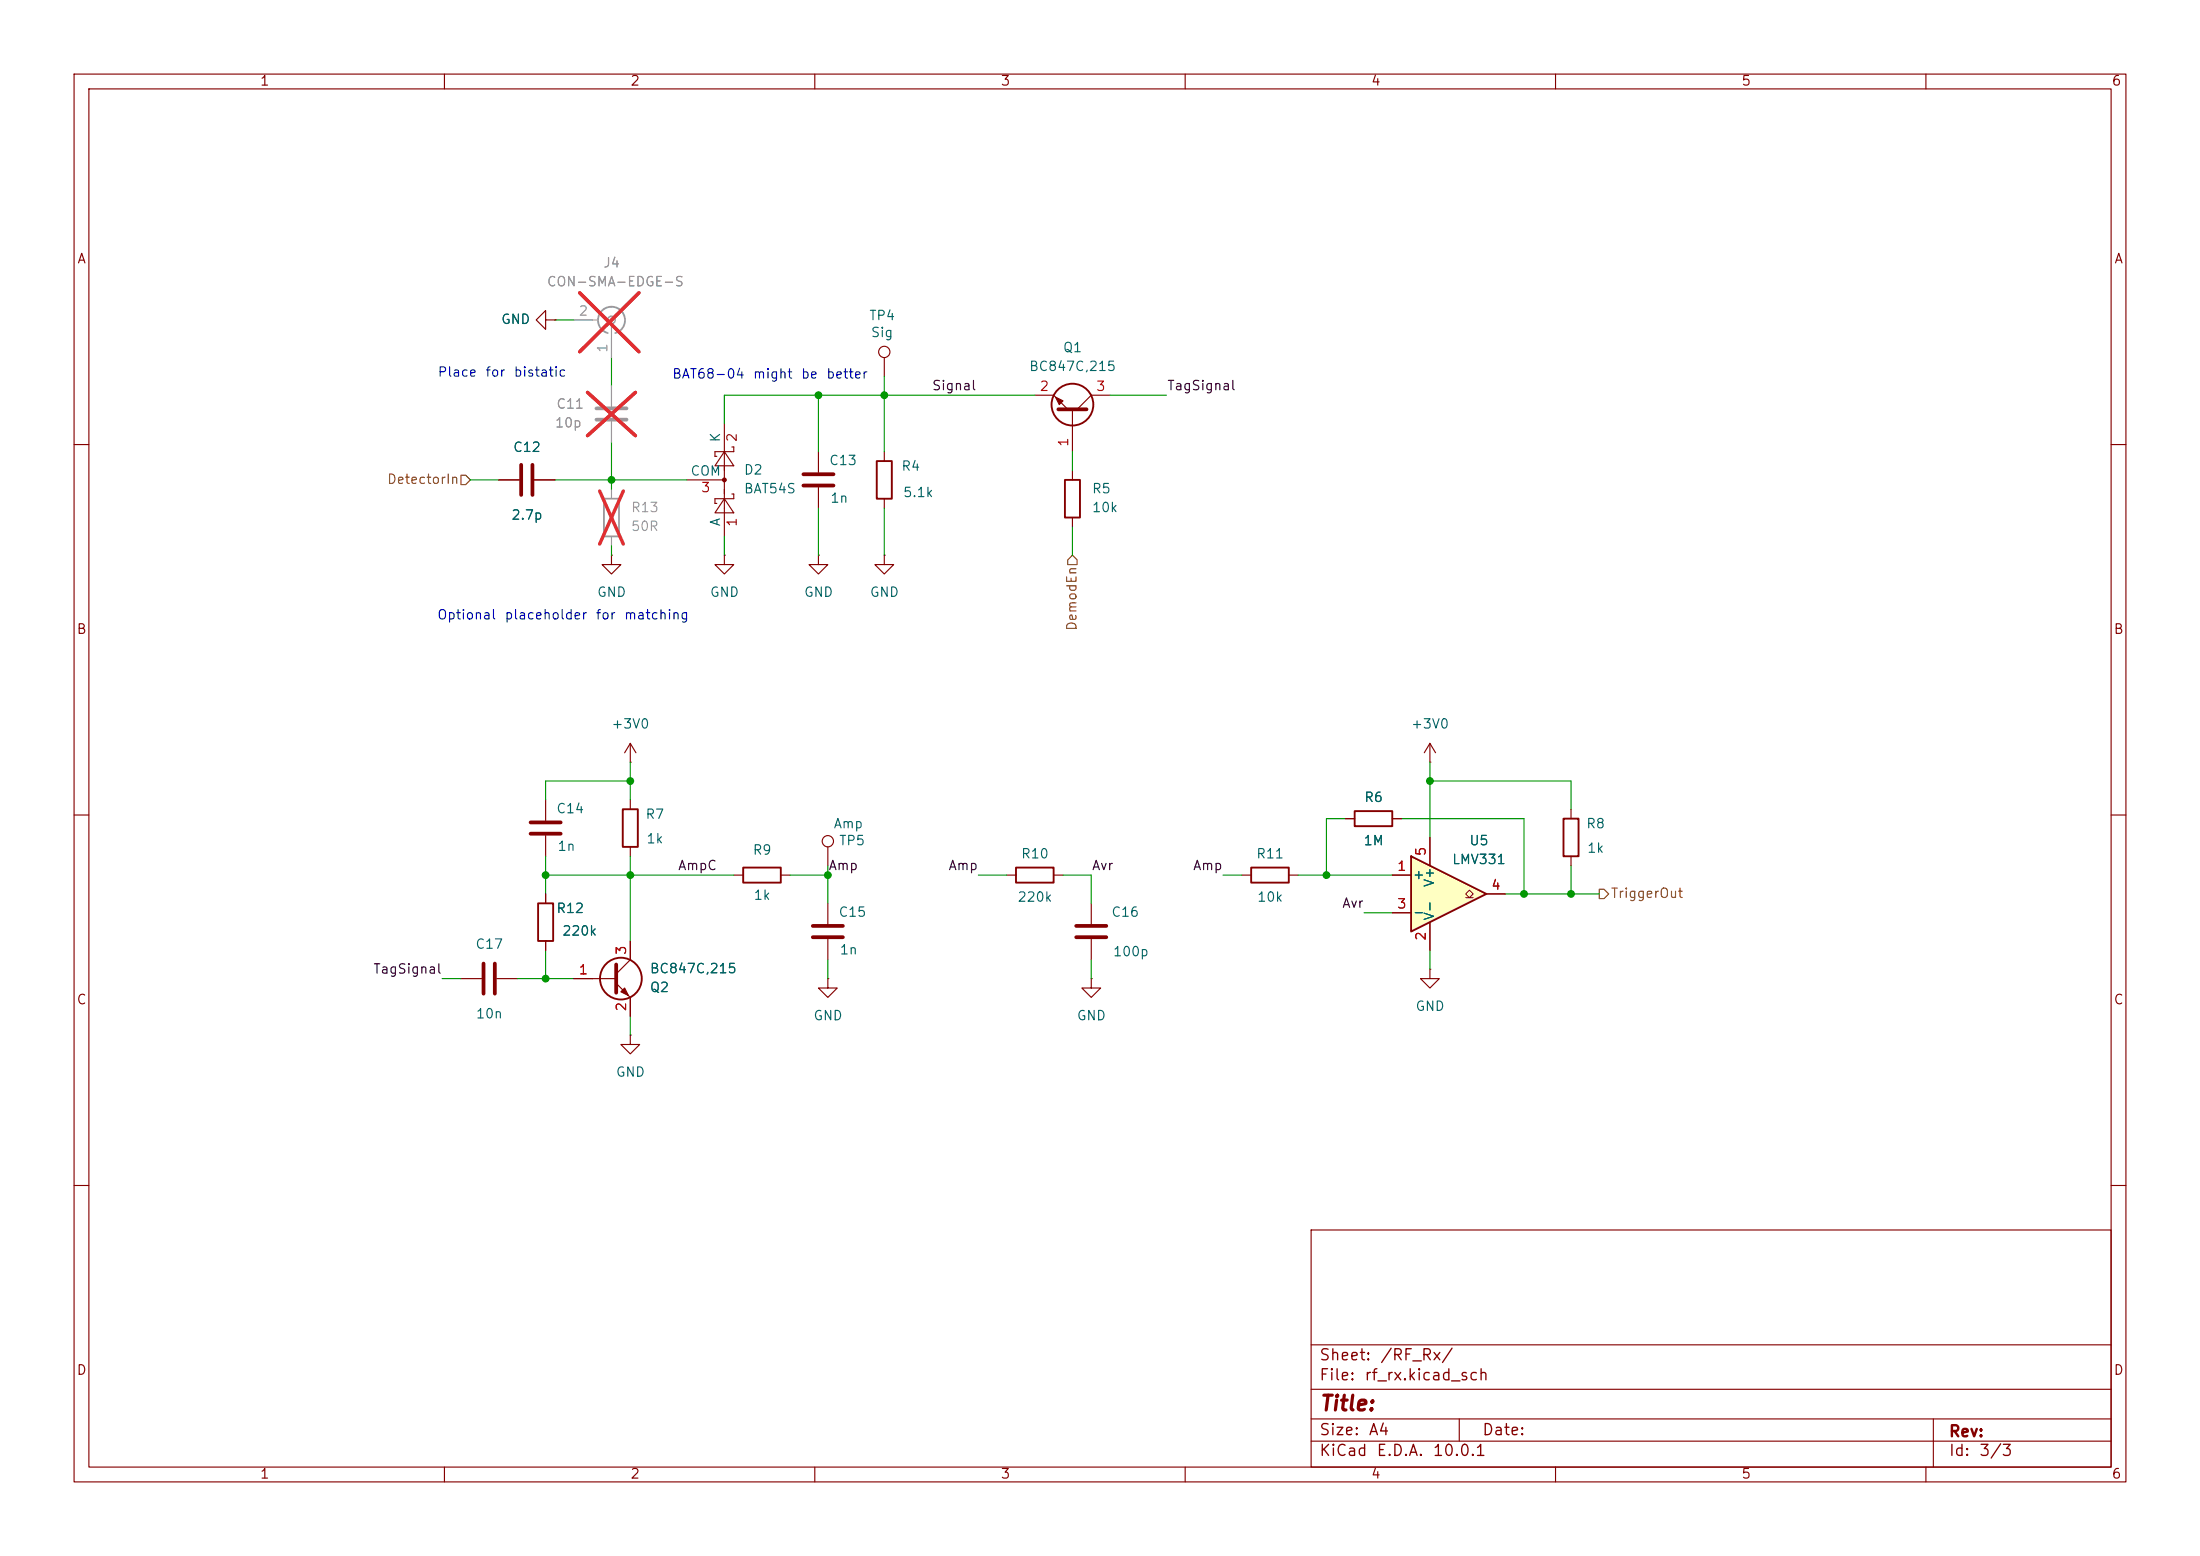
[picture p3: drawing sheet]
<svg xmlns="http://www.w3.org/2000/svg" width="297mm" height="210mm" viewBox="0 0 297 210" stroke-linecap="round" stroke-linejoin="round" font-family="sans-serif">
<g fill="none" stroke="#840000" stroke-width=".15">
<path d="M10 10h277v190h-277zM12 12h273v186h-273zM60 10v2M110 10v2M160 10v2M210 10v2M260 10v2M73.7 43.2v1.3l-1.3-1.3 1.3-1.3v1.3h1.2M74.9 43.2h.1M97.8 57.2v15.2M119.4 48.3v2.5M139.7 53.3h2.5l1.9 1.9"/>
<path d="M144.8 55.2v5.8M149.9 53.3h-2.6l-1.9 1.9M10 60h2M67.3 64.8h2.8M72.1 64.8h2.8M82.5 74.9v1.3h-1.2l1.2 1.3 1.3-1.3h-1.3M82.5 74.9h.1M92.7 64.8h5.1M97.8 67.3l1.3 1.9h-2.6zM97.8 61l1.3 1.9h-2.6zM97.8 74.9v1.3h-1.3l1.3 1.3 1.3-1.3h-1.3M97.8 74.9h.1"/>
<path d="M98.8 66.7h.3v.6h-2.6v.6h.3M98.8 60.3h.3v.7h-2.6v.6h.3M110.5 74.9v1.3h1.3l-1.3 1.3-1.3-1.3h1.3M110.5 74.9h.1M110.5 61v2.8M110.5 65.8v2.8M119.4 74.9v1.3h1.2l-1.2 1.3-1.3-1.3h1.3M119.4 74.9h.1M119.4 61v1.2M119.4 67.3v1.3M144.8 63.5v1.3M144.8 69.9v1.2"/>
<path d="M285 60h2M10 110h2M73.7 108v2.7M73.7 112.8v2.8M85.1 102.9h.1M85.1 100.3v2.6M85.1 108v1.2M85.1 114.3v1.3M85.1 100.3l-.8 1.3M85.1 100.3l.8 1.3M99.1 118.1h1.2M105.4 118.1h1.3"/>
<path d="M111.8 114.3v2.5M135.9 118.1h1.3M142.2 118.1h1.3M167.6 118.1h1.3M174 118.1h1.3M181.6 110.5h1.3M188 110.5h1.2M193 102.9h.1M193 100.3l-.7 1.3M193 100.3l.8 1.3M193 100.3v2.6M212.1 109.2v1.3"/>
<path d="M212.1 115.6v1.2M285 110h2M62.2 132.1h2.8M67.1 132.1h2.7M73.7 120.7v1.2M73.7 127v1.3M77.5 132.1h5.7M83.2 132.7l1.9 1.9v2.6M85.1 139.7v1.3h1.3l-1.3 1.2-1.3-1.2h1.3M85.1 139.7h.1M85.1 127v2.5l-1.9 1.9M111.8 132.1v1.3h1.2l-1.2 1.2-1.3-1.2h1.3"/>
<path d="M111.8 132.1h.1M111.8 121.9v2.8M111.8 126.7v2.8M147.3 132.1v1.3h1.3l-1.3 1.2-1.3-1.2h1.3M147.3 132.1h.1M147.3 121.9v2.8M147.3 126.7v2.8M193 130.8v1.3h1.3l-1.3 1.3-1.2-1.3h1.2M193 130.8h.1M10 160h2M177 166h108v32h-108zM285 160h2"/>
<path d="M60 198v2M110 198v2M160 198v2M177 194.5h108M177 191.5h108M177 187.5h108M177 181.5h108M197 191.5v3M210 198v2M260 198v2M261 191.5v6.5"/>
<circle cx="119.4" cy="47.5" r=".76"/>
<circle cx="111.8" cy="113.5" r=".76"/>
</g>
<g fill="none" stroke="#840000" stroke-width=".25">
<path d="M118.4 62.2h2v5.1h-2zM143.8 64.8h2v5.1h-2zM84.1 109.2h2v5.1h-2zM100.3 117.1h5.1v2h-5.1zM137.2 117.1h5v2h-5zM168.9 117.1h5.1v2h-5.1zM182.9 109.5h5.1v2h-5.1zM211.1 110.5h2v5.1h-2zM72.6 121.9h2.1v5.1h-2.1z"/>
<circle cx="144.8" cy="54.6" r="2.82"/>
<circle cx="83.8" cy="132.1" r="2.82"/>
</g>
<g fill="none" stroke="#840000" stroke-width=".51">
<path d="M142.9 55.2h3.8M70.4 62.7v4.1M71.9 62.7v4.1M108.5 64h4M108.5 65.5h4M71.6 111h4.1M71.6 112.5h4.1M65.3 130v4.1M66.8 130v4.1M83.2 130.2v3.8M109.7 125h4.1M109.7 126.5h4.1"/>
<path d="M145.3 125h4.1M145.3 126.5h4.1"/>
</g>
<path d="M80.5 55.1h4.1M80.5 56.6h4.1" fill="none" stroke="#a1a1a1" stroke-width=".51"/>
<path d="M77.5 43.2h3.3M82.5 43.7v4.6M82.5 52.1v2.8M82.5 56.9v2.8M82.5 66v1.3M82.5 72.4v1.3" fill="none" stroke="#a1a1a1" stroke-width=".15"/>
<path d="M78.3 39.5l8 8M86.3 39.5l-8 8M79.3 53l6.5 5.8M85.8 53l-6.5 5.8M80.9 66.3l3.3 7.1M84.2 66.3l-3.3 7.1" fill="none" stroke="#e12e31" stroke-width=".46"/>
<path d="M82 44.9a1.81 1.81 0 0 1-.9-2.7 1.81 1.81 0 0 1 3 0 1.81 1.81 0 0 1-1 2.8M81.5 67.3h2.1v5.1h-2.1z" fill="none" stroke="#a1a1a1" stroke-width=".25"/>
<circle cx="82.6" cy="43.2" r=".51" fill="none" stroke="#a1a1a1" stroke-width=".2"/>
<g fill="#840000" stroke="#840000" stroke-width=".15">
<path d="M84.3 133.4l.5 1-1-.5z"/>
<path d="M142.5 53.6l1 .5-.5 .5z"/>
<circle cx="97.8" cy="64.8" r=".25"/>
</g>
<path d="M190.5 115.6l10.2 5.1-10.2 5z" fill="#ffffc2"/>
<path d="M190.5 115.6l10.2 5.1-10.2 5z" fill="none" stroke="#840000" stroke-width=".25"/>
<path d="M197.9 121.2h.5l-.5-.5 .5-.6 .5 .6-.5 .5h.5" fill="none" stroke="#840000" stroke-width=".14"/>
<g fill="none" stroke="#840000" stroke-width=".15">
<path d="M74.9 43.2h.1M67.3 64.8h2.8M72.1 64.8h2.8M181.6 110.5h1.3M188 118.1h2.5M188 110.5h1.2M193 113v3.8M73.7 120.7v1.2M73.7 127v1.3M77.5 132.1h2.5M85.1 127v2.5M85.1 134.6v2.6"/>
<path d="M188 123.2h2.5M193 124.5v3.8M200.7 120.7h2.5"/>
</g>
<path d="M62.2 64.1h.7l.6 .7-.6 .6h-.7zM144.8 74.9l.6 .7v.6h-1.3v-.6zM215.9 120h.6l.7 .7-.7 .6h-.6z" fill="none" stroke="#725600" stroke-width=".15"/>
<g fill="none" stroke="#009600" stroke-width=".15">
<path d="M74.9 43.2h2.6M82.5 48.3v3.8M82.5 59.7v6.3M110.5 53.3v7.7M119.4 50.8v10.2M139.7 53.3h-41.9v3.9M149.9 53.3h7.6M63.5 64.8h3.8M74.9 64.8h17.8M82.5 73.7v1.2M97.8 72.4v2.5M110.5 68.6v6.3"/>
<path d="M119.4 68.6v6.3M144.8 61v2.5M144.8 71.1v3.8M73.7 118.1h25.4M73.7 115.6v5.1M85.1 105.4h-11.4v2.6M85.1 102.9v5.1M85.1 115.6v11.4M106.7 118.1h5.1M111.8 116.8v5.1M132.1 118.1h3.8M143.5 118.1h3.8v3.8"/>
<path d="M165.1 118.1h2.5M175.3 118.1h12.7M181.6 110.5h-2.5v7.6M189.2 110.5h16.5v10.2M193 105.4h19.1v3.8M193 102.9v10.1M212.1 116.8v3.9M59.7 132.1h2.5M69.8 132.1h7.7M73.7 128.3v3.8M85.1 137.2v2.5M111.8 129.5v2.6"/>
<path d="M147.3 129.5v2.6M184.1 123.2h3.9M193 128.3v2.5M203.2 120.7h12.7"/>
</g>
<path d="M77.5 43.2h2.5M82.5 45.7v2.6M82.5 52.1v2.8M82.5 56.9v2.8" fill="none" stroke="#a1a1a1" stroke-width=".15"/>
<path d="M78.3 39.5l8 8M86.3 39.5l-8 8M79.3 53l6.5 5.8M85.8 53l-6.5 5.8" fill="none" stroke="#e12e31" stroke-width=".46"/>
<g fill="#009600" stroke="#009600" stroke-width=".14">
<circle cx="73.7" cy="118.1" r=".46"/>
<circle cx="82.5" cy="64.8" r=".46"/>
<circle cx="73.7" cy="132.1" r=".46"/>
<circle cx="85.1" cy="105.4" r=".46"/>
<circle cx="205.7" cy="120.7" r=".46"/>
<circle cx="193" cy="105.4" r=".46"/>
<circle cx="212.1" cy="120.7" r=".46"/>
<circle cx="111.8" cy="118.1" r=".46"/>
<circle cx="179.1" cy="118.1" r=".46"/>
<circle cx="110.5" cy="53.3" r=".46"/>
<circle cx="119.4" cy="53.3" r=".46"/>
<circle cx="85.1" cy="118.1" r=".46"/>
</g>
<text font-size="2" fill="#840000" x="178" y="190.9">Title:</text>
<g font-size="1.5" fill="#840000">
<text x="178" y="184">Sheet:</text>
<text x="186.2" y="184">/RF_Rx/</text>
<text x="178" y="186.7">File:</text>
<text x="184.1" y="186.7">rf_rx.kicad_sch</text>
<text x="178" y="196.9">KiCad</text>
<text x="178" y="194.1">Size:</text>
<text x="184.7" y="194.1">A4</text>
<text x="185.7" y="196.9">E.D.A.</text>
<text x="193.3" y="196.9">10.0.1</text>
<text x="200" y="194.1">Date:</text>
<text x="263" y="194.3">Rev:</text>
<text x="263" y="196.9">Id:</text>
<text x="267.1" y="196.9">3/3</text>
</g>
<g font-size="1.3" fill="#840000">
<text x="35" y="11.9">1</text>
<text x="85" y="11.9">2</text>
<text x="135" y="11.9">3</text>
<text x="185" y="11.9">4</text>
<text x="235" y="11.9">5</text>
<text x="285" y="11.9">6</text>
<text x="10.3" y="35.9">A</text>
<text x="285.3" y="35.9">A</text>
<text x="10.3" y="85.9">B</text>
<text x="285.3" y="85.9">B</text>
<text x="10.3" y="135.9">C</text>
<text x="285.3" y="135.9">C</text>
<text x="10.3" y="185.9">D</text>
<text x="285.3" y="185.9">D</text>
<text x="35" y="199.9">1</text>
<text x="85" y="199.9">2</text>
<text x="135" y="199.9">3</text>
<text x="185" y="199.9">4</text>
<text x="235" y="199.9">5</text>
<text x="285" y="199.9">6</text>
</g>
<g font-size="1.3" fill="#989898">
<text x="73.7" y="39">CON-SMA-EDGE-S</text>
<text x="81.4" y="36.4">J4</text>
<text x="74.8" y="58">10p</text>
<text x="75" y="55.5">C11</text>
<text x="85.1" y="69.4">R13</text>
<text x="85.1" y="72">50R</text>
</g>
<g font-size="1.3" fill="#006464">
<text x="67.6" y="44">GND</text>
<text x="117.2" y="43.5">TP4</text>
<text x="117.5" y="45.8">Sig</text>
<text x="143.4" y="47.9">Q1</text>
<text x="138.8" y="50.4">BC847C,215</text>
<text x="97.5" y="59.8" transform="rotate(-90 97.5 59.8)">K</text>
<text x="69.2" y="61.3">C12</text>
<text x="93.1" y="64.5">COM</text>
<text x="100.3" y="64.4">D2</text>
<text x="111.8" y="63.1">C13</text>
<text x="121.6" y="63.9">R4</text>
<text x="68.9" y="70.5">2.7p</text>
<text x="97.5" y="71.1" transform="rotate(-90 97.5 71.1)">A</text>
<text x="100.3" y="66.9">BAT54S</text>
<text x="112" y="68.2">1n</text>
<text x="121.8" y="67.4">5.1k</text>
<text x="147.3" y="66.9">R5</text>
<text x="147.3" y="69.4">10k</text>
<text x="80.5" y="80.9">GND</text>
<text x="95.8" y="80.9">GND</text>
<text x="108.5" y="80.9">GND</text>
<text x="117.3" y="80.9">GND</text>
<text x="82.4" y="98.7">+3V0</text>
<text x="190.4" y="98.7">+3V0</text>
<text x="75" y="110.1">C14</text>
<text x="87.1" y="110.8">R7</text>
<text x="112.4" y="112.1">Amp</text>
<text x="184.1" y="108.6">R6</text>
<text x="214.1" y="112.1">R8</text>
<text x="75.2" y="115.2">1n</text>
<text x="87.2" y="114.1">1k</text>
<text x="101.5" y="115.7">R9</text>
<text x="113.2" y="114.4">TP5</text>
<text x="137.8" y="116.2">R10</text>
<text x="169.5" y="116.2">R11</text>
<text x="184" y="114.4">1M</text>
<text x="190.6" y="119">+</text>
<text x="193.9" y="119.8" transform="rotate(-90 193.9 119.8)">V+</text>
<text x="195.9" y="116.9">LMV331</text>
<text x="198.3" y="114.4">U5</text>
<text x="214.2" y="115.4">1k</text>
<text x="75" y="123.5">R12</text>
<text x="101.6" y="121.8">1k</text>
<text x="113.1" y="124.1">C15</text>
<text x="137.3" y="122">220k</text>
<text x="149.9" y="124.1">C16</text>
<text x="169.6" y="122">10k</text>
<text x="190.6" y="124.1">-</text>
<text x="193.9" y="124.3" transform="rotate(-90 193.9 124.3)">V-</text>
<text x="64.1" y="128.4">C17</text>
<text x="75.8" y="126.6">220k</text>
<text x="87.6" y="131.7">BC847C,215</text>
<text x="113.3" y="129.1">1n</text>
<text x="150.2" y="129.4">100p</text>
<text x="64.2" y="137.8">10n</text>
<text x="87.6" y="134.2">Q2</text>
<text x="191" y="136.8">GND</text>
<text x="109.7" y="138">GND</text>
<text x="145.3" y="138">GND</text>
<text x="83.1" y="145.6">GND</text>
</g>
<g font-size="1.3" fill="#aaa">
<text x="78" y="42.9">2</text>
<text x="82.3" y="47.7" transform="rotate(-90 82.3 47.7)">1</text>
</g>
<g font-size="1.3" fill="#0000c2">
<text x="59" y="51.2">Place</text>
<text x="65.4" y="51.2">for</text>
<text x="69.3" y="51.2">bistatic</text>
<text x="90.6" y="51.4">BAT68-04</text>
<text x="101.6" y="51.4">might</text>
<text x="108" y="51.4">be</text>
<text x="111.5" y="51.4">better</text>
<text x="58.9" y="83.9">Optional</text>
<text x="68" y="83.9">placeholder</text>
<text x="80.3" y="83.9">for</text>
<text x="84.2" y="83.9">matching</text>
</g>
<g font-size="1.3" fill="#0f0f0f">
<text x="125.7" y="53">Signal</text>
<text x="157.5" y="53">TagSignal</text>
<text x="91.4" y="117.8">AmpC</text>
<text x="111.8" y="117.8">Amp</text>
<text x="127.9" y="117.8">Amp</text>
<text x="147.3" y="117.8">Avr</text>
<text x="161" y="117.8">Amp</text>
<text x="181.1" y="122.8">Avr</text>
<text x="50.3" y="131.7">TagSignal</text>
</g>
<g font-size="1.3" fill="#a90000">
<text x="140.3" y="53.1">2</text>
<text x="147.9" y="53.1">3</text>
<text x="99.8" y="59.8" transform="rotate(-90 99.8 59.8)">2</text>
<text x="144.5" y="60.4" transform="rotate(-90 144.5 60.4)">1</text>
<text x="94.5" y="66.8">3</text>
<text x="99.8" y="71.2" transform="rotate(-90 99.8 71.2)">1</text>
<text x="188.5" y="117.9">1</text>
<text x="192.8" y="115.6" transform="rotate(-90 192.8 115.6)">5</text>
<text x="188.5" y="122.9">3</text>
<text x="201.2" y="120.4">4</text>
<text x="78" y="131.8">1</text>
<text x="84.8" y="129" transform="rotate(-90 84.8 129)">3</text>
<text x="192.8" y="127.1" transform="rotate(-90 192.8 127.1)">2</text>
<text x="84.8" y="136.6" transform="rotate(-90 84.8 136.6)">2</text>
</g>
<g font-size="1.3" fill="#725600">
<text x="52.2" y="65.6">DetectorIn</text>
<text x="145.6" y="85.2" transform="rotate(-90 145.6 85.2)">DemodEn</text>
<text x="217.4" y="121.5">TriggerOut</text>
</g>
</svg>
